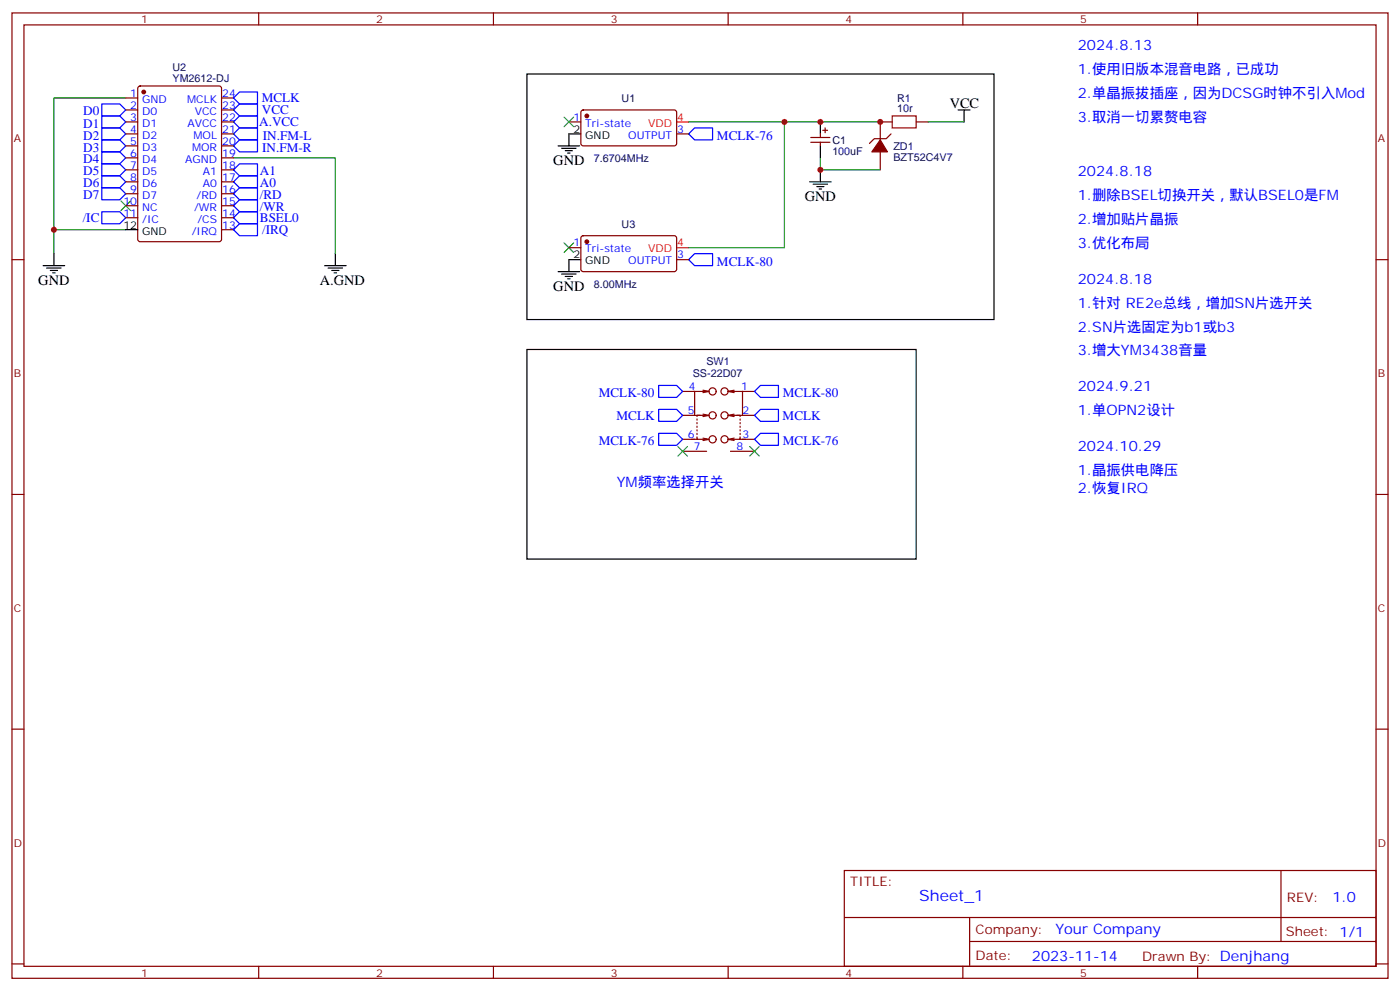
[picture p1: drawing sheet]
<svg xmlns="http://www.w3.org/2000/svg" width="412mm" height="292mm" viewBox="0 0 412 292" stroke-linecap="round" stroke-linejoin="round" font-family="sans-serif">
<g fill="none" stroke="#870000" stroke-width=".35">
<path d="M3.5 3.8h405.4v284.3h-405.4zM7.1 7.3h398.2v277.3h-398.2zM76.2 3.8v3.5M145.3 3.8v3.5M214.5 3.8v3.5M283.6 3.8v3.5M352.8 3.8v3.5M37 28.9h3.6M37 32.4h3.6M37 35.9h3.6M37 39.4h3.6M40.8 25.5l.5-.2h23.3l.6 .5 .1 44.7-.5 .6-23.5 .1-.7-.5v-44.7z"/>
<path d="M65.3 28.9h3.5M65.3 32.4h3.5M65.3 35.9h3.5M65.3 39.4h3.5M167.6 35.9h3.5M171.3 32.6l.5-.2h27.1l.4 .7v9.4l-.7 .5-27.1-.1-.4-.6v-9.2zM199.3 39.4h3.5M241.7 39.4v1.1M242.4 38.4h1.4M243.1 37.7v1.4M262.5 39.4l-1.4 1.5h-3.6l-1.4 1.4M262.8 35.9h-3.5v5.3"/>
<path d="M269.9 35.9h3.5M37 43h3.6M37 46.5h3.6M37 50h3.6M37 53.6h3.6M37 57.1h3.6M65.3 43h3.5M65.3 46.5h3.5M65.3 50h3.5M65.3 53.6h3.5M65.3 57.1h3.5M238.8 40.5h5.7"/>
<path d="M238.8 41.9h5.7M241.7 41.9v1.1M259.3 44.7v5.3M3.5 76.5h3.6M37 60.6h3.6M37 64.1h3.6M65.3 60.6h3.5M65.3 64.1h3.5M65.3 67.7h3.5M167.6 73h3.5M171.3 69.6l.5-.2 27.1 .1 .4 .6v9.5l-.7 .4-27.1-.1-.4-.6v-9.2zM199.3 76.5h3.5"/>
<path d="M405.3 76.5h3.6M201.1 115.3h3.5M207.1 114.9l1.7 .4M208.8 115.3h-4.2v7M208.8 115.3l-1.7 .3M214.5 115.3h4.2v7M214.5 115.3l1.8 .3M216.3 114.9l-1.8 .4M218.7 115.3h3.5M201.1 122.3h5.3M201.1 129.4h4.4M201.1 132.9h7"/>
<path d="M205.3 128.7v.7h2.8M205.3 123.4v.4M205.3 124.5v.3M205.3 125.5v.4M205.3 126.6v.3M205.3 127.6v.4M207.1 129l1.7 .4-1.7 .4M207.1 122l1.7 .3-1.7 .4M208.1 122.3h-2.8v.4M214.5 122.3l1.8 .4M214.5 129.4l1.8 .4M215.2 122.3h2.8v.4"/>
<path d="M215.2 132.9h7M216.3 122l-1.8 .3M216.3 129l-1.8 .4M217 122.3h5.2M217.8 129.4h4.4M218 128.7v.7h-2.8M218 123.4v.4M218 124.5v.3M218 125.5v.4M218 126.6v.3M218 127.6v.4M3.5 145.6h3.6"/>
<path d="M405.3 145.6h3.6M3.5 214.8h3.6M405.3 214.8h3.6M248.7 256.4h156.6v28.2h-156.6zM377.3 256.4v20.9M248.7 270.2h156.5M285.6 277.3h119.6M285.6 270.2v14.2M3.5 283.9h3.6M76.2 284.6v3.5M145.3 284.6v3.5M214.5 284.6v3.5"/>
<path d="M283.6 284.6v3.5M352.8 284.6v3.5M405.3 283.9h3.6"/>
<circle cx="209.9" cy="115.3" r="1.06"/>
<circle cx="213.4" cy="115.3" r="1.06"/>
<circle cx="209.9" cy="122.3" r="1.06"/>
<circle cx="209.9" cy="129.4" r="1.06"/>
<circle cx="213.4" cy="129.4" r="1.06"/>
<circle cx="213.4" cy="122.3" r="1.06"/>
</g>
<path d="M166.2 34.5l2.8 2.8M169 34.5l-2.8 2.8M35.6 59.2l2.9 2.8M38.5 59.2l-2.9 2.8M166.2 71.5l2.8 2.9M169 71.5l-2.8 2.9M199.7 131.5l2.8 2.8M202.5 131.5l-2.8 2.8M220.8 131.5l2.9 2.8M223.7 131.5l-2.9 2.8" fill="none" stroke="#3c3" stroke-width=".35"/>
<g fill="none" stroke="#00f" stroke-width=".35">
<path d="M30 30.6h5.3l1.7 1.8-1.7 1.7h-5.3zM30 34.1h5.3l1.7 1.8-1.7 1.8h-5.3zM30 37.7h5.3l1.7 1.7-1.7 1.8h-5.3zM68.8 32.4l1.8-1.8h5.2v3.5h-5.2zM68.8 35.9l1.8-1.8h5.2v3.6h-5.2zM68.8 28.9l1.8-1.8h5.2v3.5h-5.2zM70.6 37.7h5.2v3.5h-5.2l-1.8-1.8zM204.6 37.7h5.3v3.5h-5.3l-1.8-1.8zM30 41.2h5.3l1.7 1.8-1.7 1.7h-5.3zM30 44.7h5.3l1.7 1.8-1.7 1.8h-5.3zM30 48.3h5.3l1.7 1.7-1.7 1.8h-5.3zM30 51.8h5.3l1.7 1.8-1.7 1.7h-5.3z"/>
<path d="M30 55.3h5.3l1.7 1.8-1.7 1.7h-5.3zM68.8 50l1.8-1.7h5.2v3.5h-5.2zM68.8 53.6l1.8-1.8h5.2v3.5h-5.2zM68.8 57.1l1.8-1.8h5.2v3.5h-5.2zM70.6 41.2h5.2v3.5h-5.2l-1.8-1.7zM30 62.4h5.3l1.7 1.7-1.7 1.8h-5.3zM68.8 60.6l1.8-1.8h5.2v3.6h-5.2zM70.6 62.4h5.2v3.5h-5.2l-1.8-1.8zM70.6 65.9h5.2v3.5h-5.2l-1.8-1.7zM204.6 74.7h5.3v3.5h-5.3l-1.8-1.7zM194 113.5h5.3l1.8 1.8-1.8 1.8h-5.3zM224 113.5h5.3v3.6h-5.3l-1.8-1.8z"/>
<path d="M194 120.6h5.3l1.8 1.7-1.8 1.8h-5.3zM194 127.6h5.3l1.8 1.8-1.8 1.8h-5.3zM224 120.6h5.3v3.5h-5.3l-1.8-1.8zM224 127.6h5.3v3.6h-5.3l-1.8-1.8z"/>
</g>
<path d="M37 28.9h-21.1v45.8M202.8 35.9h56.5M231.1 35.9v37.1h-28.3M273.4 35.9h10.6M68.8 46.5h30v28.2M241.7 46.5v3.5h17.6M15.9 67.7h21.1" fill="none" stroke="#008700" stroke-width=".35"/>
<g fill="none" stroke="#000" stroke-width=".35">
<path d="M155.2 21.8h137.6v72.3h-137.6zM171.1 39.4h-3.5v3.6M241.7 35.9v3.5M282.2 32.4h3.6M284 32.4v3.5M164.4 43h6.3M165.5 43.7h4.2M166.5 44.4h2.1M167.2 45.1h.7M238.5 53.6h6.3M239.5 54.3h4.3M240.6 55h2.1"/>
<path d="M241.3 55.7h.7M241.7 43v3.5M241.7 50v3.6M12.7 78.2h6.3M13.8 79h4.2M14.8 79.7h2.1M15.9 74.7v3.5M37 67.7h3.6M95.6 78.2h6.4M96.7 79h4.2M97.7 79.7h2.1M98.8 74.7v3.5"/>
<path d="M171.1 76.5h-3.5v3.5M15.5 80.4h.7M98.4 80.4h.7M164.4 80h6.3M165.5 80.7h4.2M166.5 81.4h2.1M167.2 82.1h.7M155.2 102.9h114.7v61.8h-114.7z"/>
</g>
<g fill="#870000" stroke="#870000" stroke-width=".35">
<path d="M259.3 41.2l2.1 3.5h-4.6z"/>
<circle cx="42.3" cy="27.1" r=".53"/>
<circle cx="172.9" cy="34.1" r=".53"/>
<circle cx="172.9" cy="71.2" r=".53"/>
</g>
<path d="M199.3 35.9h3.5M199.3 73h3.5" fill="none" stroke="#f00" stroke-width=".35"/>
<path d="M262.8 34.1h7.1v3.6h-7.1z" fill="none" stroke="#a10000" stroke-width=".35"/>
<g fill="#c00">
<circle cx="15.9" cy="67.7" r=".88"/>
<circle cx="241.7" cy="50" r=".88"/>
<circle cx="259.3" cy="35.9" r=".88"/>
<circle cx="241.7" cy="35.9" r=".88"/>
<circle cx="231.1" cy="35.9" r=".88"/>
</g>
<text font-size="4.6" fill="#00f" x="270.8" y="265.4">Sheet_1</text>
<g font-size="4.2" fill="#00f">
<text x="317.5" y="14.7">2024.8.13</text>
<text x="317.5" y="21.8">1.使用旧版本混音电路，已成功</text>
<text x="317.5" y="28.9">2.单晶振拔插座，因为DCSG时钟不引入Mod</text>
<text x="317.5" y="35.9">3.取消一切累赘电容</text>
<text x="317.5" y="51.8">2024.8.18</text>
<text x="317.5" y="58.8">1.删除BSEL切换开关，默认BSEL0是FM</text>
<text x="317.5" y="65.9">2.增加贴片晶振</text>
<text x="317.5" y="73">3.优化布局</text>
<text x="317.5" y="83.5">2024.8.18</text>
<text x="317.5" y="90.6">1.针对 RE2e总线，增加SN片选开关</text>
<text x="317.5" y="97.6">2.SN片选固定为b1或b3</text>
<text x="317.5" y="104.7">3.增大YM3438音量</text>
<text x="317.5" y="115.3">2024.9.21</text>
<text x="317.5" y="122.3">1.单OPN2设计</text>
<text x="317.5" y="132.9">2024.10.29</text>
<text x="181.7" y="143.5">YM频率选择开关</text>
<text x="317.5" y="140">1.晶振供电降压</text>
<text x="317.5" y="145.3">2.恢复IRQ</text>
<text x="392.5" y="265.7">1.0</text>
<text x="310.9" y="275.2">Your Company</text>
<text x="304" y="283">2023-11-14</text>
</g>
<g font-size="4.2">
<text x="279.8" y="31.7">VCC</text>
<text x="163" y="48.6">GND</text>
<text x="237.1" y="59.2">GND</text>
<text x="11.3" y="83.9">GND</text>
<text x="94.2" y="83.9">A.GND</text>
<text x="163" y="85.7">GND</text>
</g>
<g font-size="3.9" fill="#00f">
<text x="24.5" y="34">D0</text>
<text x="77.1" y="30.1">MCLK</text>
<text x="77.1" y="33.7">VCC</text>
<text x="24.5" y="37.6">D1</text>
<text x="24.5" y="41.1">D2</text>
<text x="76.4" y="37.2">A.VCC</text>
<text x="77.4" y="41.2">IN.FM-L</text>
<text x="211.2" y="41.2">MCLK-76</text>
<text x="24.5" y="44.6">D3</text>
<text x="77.2" y="44.7">IN.FM-R</text>
<text x="24.5" y="48.2">D4</text>
<text x="24.5" y="51.7">D5</text>
<text x="76.6" y="51.7">A1</text>
<text x="24.5" y="55.2">D6</text>
<text x="24.5" y="58.7">D7</text>
<text x="76.6" y="55.1">A0</text>
<text x="76.6" y="58.7">/RD</text>
<text x="24.4" y="65.4">/IC</text>
<text x="76.6" y="62.2">/WR</text>
<text x="76.6" y="65.4">BSEL0</text>
<text x="77.2" y="68.9">/IRQ</text>
<text x="211.2" y="78.2">MCLK-80</text>
<text x="176.4" y="117.1">MCLK-80</text>
<text x="230.6" y="117.1">MCLK-80</text>
<text x="181.6" y="123.6">MCLK</text>
<text x="230.5" y="123.6">MCLK</text>
<text x="176.4" y="131.2">MCLK-76</text>
<text x="230.6" y="131.2">MCLK-76</text>
</g>
<g font-size="3.9" fill="#800">
<text x="250.5" y="261">TITLE:</text>
<text x="379.1" y="265.7">REV:</text>
<text x="287.4" y="275.2">Company:</text>
<text x="378.7" y="275.8">Sheet: 1/1</text>
<text x="287.4" y="282.9">Date:</text>
<text x="336.4" y="282.9">Drawn By: Denjhang</text>
</g>
<g font-size="3.2" fill="#800">
<text x="41.6" y="6.8">1</text>
<text x="110.8" y="6.8">2</text>
<text x="179.9" y="6.8">3</text>
<text x="249.1" y="6.8">4</text>
<text x="318.2" y="6.8">5</text>
<text x="4.1" y="41.9">A</text>
<text x="405.9" y="41.9">A</text>
<text x="4.1" y="111.1">B</text>
<text x="405.9" y="111.1">B</text>
<text x="4.1" y="180.2">C</text>
<text x="405.9" y="180.2">C</text>
<text x="4.1" y="249.3">D</text>
<text x="405.9" y="249.3">D</text>
<text x="41.6" y="287.6">1</text>
<text x="110.8" y="287.6">2</text>
<text x="179.9" y="287.6">3</text>
<text x="249.1" y="287.6">4</text>
<text x="318.2" y="287.6">5</text>
</g>
<g font-size="3.2" fill="#000080">
<text x="50.8" y="20.9">U2</text>
<text x="50.8" y="24.2">YM2612-DJ</text>
<text x="264.2" y="29.9">R1</text>
<text x="183.1" y="30">U1</text>
<text x="264.2" y="33.1">10r</text>
<text x="174.9" y="47.6">7.6704MHz</text>
<text x="245.2" y="45.5">100uF</text>
<text x="245.2" y="42.4">C1</text>
<text x="263.2" y="47.3">BZT52C4V7</text>
<text x="263.2" y="44.1">ZD1</text>
<text x="183.1" y="67">U3</text>
<text x="174.9" y="84.7">8.00MHz</text>
<text x="208.1" y="107.6">SW1</text>
<text x="204.1" y="111.1">SS-22D07</text>
</g>
<g font-size="3.2" fill="#00f">
<text x="38.4" y="28.5">1</text>
<text x="65.4" y="28.5">24</text>
<text x="38.4" y="32">2</text>
<text x="38.4" y="35.6">3</text>
<text x="41.9" y="30.3">GND</text>
<text x="41.9" y="33.8">D0</text>
<text x="55.1" y="30.3">MCLK</text>
<text x="57.4" y="33.8">VCC</text>
<text x="65.4" y="35.6">22</text>
<text x="65.4" y="32">23</text>
<text x="168.9" y="35.6">1</text>
<text x="38.4" y="39.1">4</text>
<text x="41.9" y="37.3">D1</text>
<text x="41.9" y="40.9">D2</text>
<text x="55.2" y="37.3">AVCC</text>
<text x="57" y="40.9">MOL</text>
<text x="65.4" y="39.1">21</text>
<text x="172.4" y="37.3">Tri-state</text>
<text x="185" y="40.9">OUTPUT</text>
<text x="199.5" y="39.1">3</text>
<text x="38.4" y="42.6">5</text>
<text x="38.4" y="46.1">6</text>
<text x="41.9" y="44.4">D3</text>
<text x="41.9" y="47.9">D4</text>
<text x="54.5" y="47.9">AGND</text>
<text x="56.6" y="44.4">MOR</text>
<text x="65.4" y="46.1">19</text>
<text x="65.4" y="42.6">20</text>
<text x="38.4" y="49.7">7</text>
<text x="38.4" y="53.2">8</text>
<text x="41.9" y="51.4">D5</text>
<text x="59.8" y="51.4">A1</text>
<text x="65.4" y="53.2">17</text>
<text x="65.4" y="49.7">18</text>
<text x="38.4" y="56.7">9</text>
<text x="41.9" y="55">D6</text>
<text x="41.9" y="58.5">D7</text>
<text x="57.9" y="58.5">/RD</text>
<text x="59.8" y="55">A0</text>
<text x="65.4" y="56.7">16</text>
<text x="36.4" y="60.3">10</text>
<text x="36.4" y="63.8">11</text>
<text x="41.9" y="62">NC</text>
<text x="41.9" y="65.5">/IC</text>
<text x="57.2" y="62">/WR</text>
<text x="58.1" y="65.5">/CS</text>
<text x="65.4" y="63.8">14</text>
<text x="65.4" y="60.3">15</text>
<text x="56.5" y="69.1">/IRQ</text>
<text x="65.4" y="67.3">13</text>
<text x="168.9" y="72.6">1</text>
<text x="172.4" y="74.4">Tri-state</text>
<text x="185" y="77.9">OUTPUT</text>
<text x="199.5" y="76.1">3</text>
<text x="202.9" y="114.9">4</text>
<text x="218.4" y="114.9">1</text>
<text x="202.6" y="122">5</text>
<text x="218.7" y="122">2</text>
<text x="202.6" y="129">6</text>
<text x="218.7" y="129">3</text>
<text x="204.4" y="132.6">7</text>
<text x="217" y="132.6">8</text>
</g>
<g font-size="3.2" fill="#f00">
<text x="199.5" y="35.6">4</text>
<text x="191" y="37.3">VDD</text>
<text x="191" y="74.4">VDD</text>
<text x="199.5" y="72.6">4</text>
</g>
<g font-size="3.2">
<text x="168.9" y="39.1">2</text>
<text x="172.4" y="40.9">GND</text>
<text x="36.4" y="67.3">12</text>
<text x="41.9" y="69.1">GND</text>
<text x="168.9" y="76.1">2</text>
<text x="172.4" y="77.9">GND</text>
</g>
</svg>
